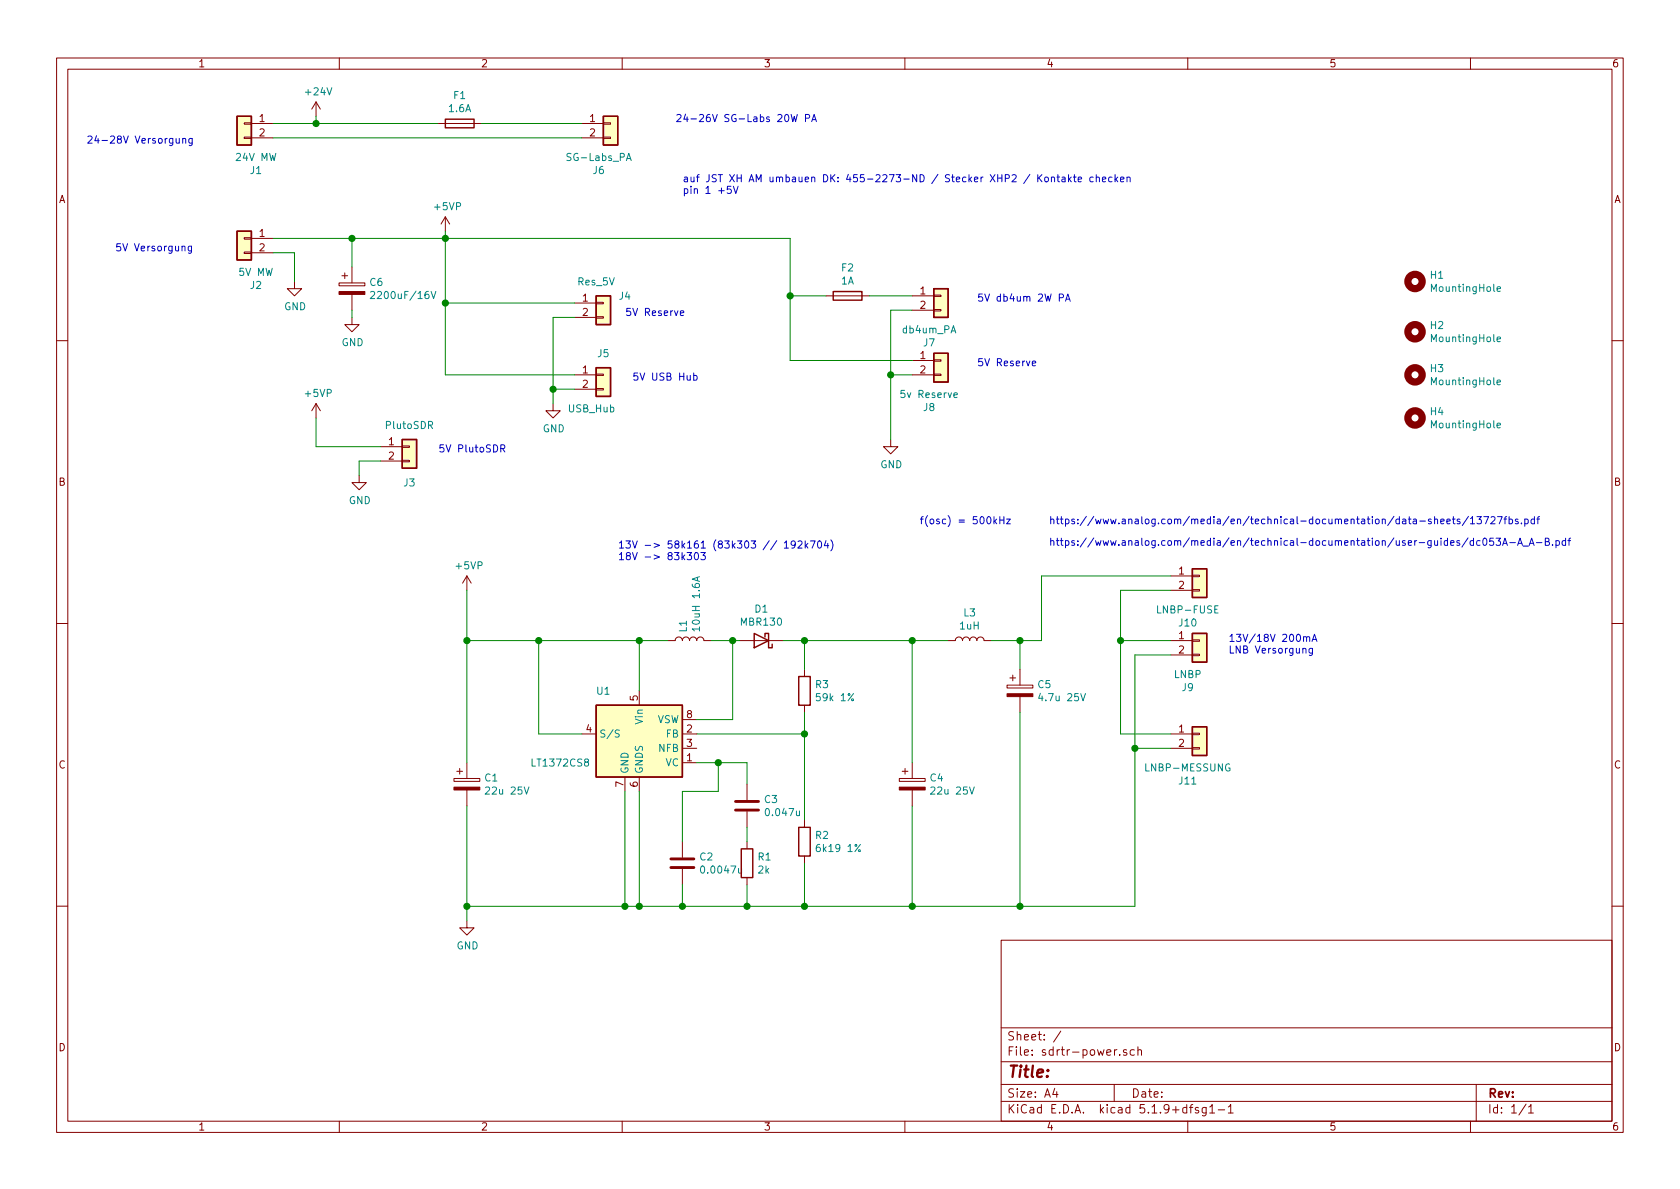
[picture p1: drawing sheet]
EESchema Schematic File Version 4
EELAYER 30 0
EELAYER END
$Descr A4 11693 8268
encoding utf-8
Sheet 1 1
Title ""
Date ""
Rev ""
Comp ""
Comment1 ""
Comment2 ""
Comment3 ""
Comment4 ""
$EndDescr
$Comp
L Device:R R2
U 1 1
P 5600 5850
F 0 "R2" H 5670 5896 50  0000 L CNN
F 1 "6k19 1%" H 5670 5805 50  0000 L CNN
F 2 "Resistor_SMD:R_0805_2012Metric" V 5530 5850 50  0001 C CNN
F 3 "~" H 5600 5850 50  0001 C CNN
F 4 "541-6.19KCCT-ND" H 5600 5850 50  0001 C CNN "DigiKey"
	1    5600 5850
	1    0    0    -1  
$EndComp
$Comp
L Device:R R3
U 1 1
P 5600 4800
F 0 "R3" H 5670 4846 50  0000 L CNN
F 1 "59k 1%" H 5670 4755 50  0000 L CNN
F 2 "Resistor_SMD:R_0805_2012Metric" V 5530 4800 50  0001 C CNN
F 3 "~" H 5600 4800 50  0001 C CNN
F 4 "541-59.0KCCT-ND" H 5600 4800 50  0001 C CNN "DigiKey"
	1    5600 4800
	1    0    0    -1  
$EndComp
$Comp
L Device:CP C1
U 1 1
P 3250 5450
F 0 "C1" H 3368 5496 50  0000 L CNN
F 1 "22u 25V" H 3368 5405 50  0000 L CNN
F 2 "Capacitor_Tantalum_SMD:CP_EIA-7343-30_AVX-N_Pad2.25x2.55mm_HandSolder" H 3288 5300 50  0001 C CNN
F 3 "~" H 3250 5450 50  0001 C CNN
F 4 "478-4106-1-ND" H 3250 5450 50  0001 C CNN "DigiKey"
	1    3250 5450
	1    0    0    -1  
$EndComp
$Comp
L Device:CP C5
U 1 1
P 7100 4800
F 0 "C5" H 7218 4846 50  0000 L CNN
F 1 "4.7u 25V" H 7218 4755 50  0000 L CNN
F 2 "Capacitor_Tantalum_SMD:CP_EIA-3528-15_AVX-H_Pad1.50x2.35mm_HandSolder" H 7138 4650 50  0001 C CNN
F 3 "~" H 7100 4800 50  0001 C CNN
F 4 "478-11105-1-ND" H 7100 4800 50  0001 C CNN "DigiKey"
	1    7100 4800
	1    0    0    -1  
$EndComp
$Comp
L Device:L L3
U 1 1
P 6750 4450
F 0 "L3" V 6940 4450 50  0000 C CNN
F 1 "1uH" V 6849 4450 50  0000 C CNN
F 2 "Inductor_SMD:L_1008_2520Metric" H 6750 4450 50  0001 C CNN
F 3 "~" H 6750 4450 50  0001 C CNN
F 4 "308-2608-1-ND" V 6750 4450 50  0001 C CNN "DigiKey"
	1    6750 4450
	0    -1   -1   0   
$EndComp
$Comp
L Device:L L1
U 1 1
P 4800 4450
F 0 "L1" H 4853 4496 50  0000 L CNN
F 1 "10uH 1.6A" H 4853 4405 50  0000 L CNN
F 2 "Inductor_SMD:L_7.3x7.3_H3.5" H 4800 4450 50  0001 C CNN
F 3 "~" H 4800 4450 50  0001 C CNN
F 4 "308-2127-1-ND" H 4800 4450 50  0001 C CNN "DigiKey"
	1    4800 4450
	0    -1   -1   0   
$EndComp
$Comp
L Device:CP C4
U 1 1
P 6350 5450
F 0 "C4" H 6468 5496 50  0000 L CNN
F 1 "22u 25V" H 6468 5405 50  0000 L CNN
F 2 "Capacitor_Tantalum_SMD:CP_EIA-7343-30_AVX-N_Pad2.25x2.55mm_HandSolder" H 6388 5300 50  0001 C CNN
F 3 "~" H 6350 5450 50  0001 C CNN
F 4 "478-4106-1-ND" H 6350 5450 50  0001 C CNN "DigiKey"
	1    6350 5450
	1    0    0    -1  
$EndComp
Text Notes 8550 4550 0    50   ~ 0
13V/18V 200mA\nLNB Versorgung
$Comp
L Device:D_Schottky D1
U 1 1
P 5300 4450
F 0 "D1" H 5300 4233 50  0000 C CNN
F 1 "MBR130" H 5300 4324 50  0000 C CNN
F 2 "Diode_SMD:D_SOD-123" H 5300 4450 50  0001 C CNN
F 3 "~" H 5300 4450 50  0001 C CNN
F 4 "MBR130T1GOSCT-ND" H 5300 4450 50  0001 C CNN "DigiKey"
	1    5300 4450
	-1   0    0    1   
$EndComp
Wire Wire Line
	3250 5600 3250 6300
Text Notes 800  1750 0    50   ~ 0
5V Versorgung
Wire Wire Line
	6350 5300 6350 4450
Wire Wire Line
	6350 4450 6600 4450
Wire Wire Line
	7100 4650 7100 4450
Wire Wire Line
	7100 4450 6900 4450
Wire Wire Line
	6350 5600 6350 6300
Wire Wire Line
	7100 4950 7100 6300
Wire Wire Line
	7100 6300 6350 6300
Connection ~ 6350 6300
$Comp
L Connector_Generic:Conn_01x02 J2
U 1 1
P 1700 1650
F 0 "J2" H 1618 1325 50  0000 C CNN
F 1 "5V MW" H 1618 1416 50  0000 C CNN
F 2 "Connector_Wire:SolderWire-1sqmm_1x02_P5.4mm_D1.4mm_OD2.7mm" H 1700 1650 50  0001 C CNN
F 3 "~" H 1700 1650 50  0001 C CNN
	1    1700 1650
	-1   0    0    -1  
$EndComp
$Comp
L Connector_Generic:Conn_01x02 J5
U 1 1
P 4200 2600
F 0 "J5" H 4200 2750 50  0000 C CNN
F 1 "USB_Hub" H 4118 2366 50  0000 C CNN
F 2 "Connector_JST:JST_XH_B2B-XH-AM_1x02_P2.50mm_Vertical" H 4200 2600 50  0001 C CNN
F 3 "~" H 4200 2600 50  0001 C CNN
F 4 "" H 4200 2600 50  0001 C CNN "Digikey"
F 5 "455-2273-ND" H 4200 2600 50  0001 C CNN "DigiKey"
	1    4200 2600
	1    0    0    -1  
$EndComp
$Comp
L Connector_Generic:Conn_01x02 J9
U 1 1
P 8350 4450
F 0 "J9" H 8268 4125 50  0000 C CNN
F 1 "LNBP" H 8268 4216 50  0000 C CNN
F 2 "Connector_Molex:Molex_PicoBlade_53047-0210_1x02_P1.25mm_Vertical" H 8350 4450 50  0001 C CNN
F 3 "~" H 8350 4450 50  0001 C CNN
F 4 "WM1731-ND" H 8350 4450 50  0001 C CNN "DigiKey"
	1    8350 4450
	1    0    0    -1  
$EndComp
$Comp
L Connector_Generic:Conn_01x02 J3
U 1 1
P 2850 3100
F 0 "J3" H 2850 2850 50  0000 C CNN
F 1 "PlutoSDR" H 2850 3250 50  0000 C CNN
F 2 "Connector_JST:JST_XH_B2B-XH-AM_1x02_P2.50mm_Vertical" H 2850 3100 50  0001 C CNN
F 3 "~" H 2850 3100 50  0001 C CNN
F 4 "" H 2850 3100 50  0001 C CNN "Digikey"
F 5 "455-2273-ND" H 2850 3100 50  0001 C CNN "DigiKey"
	1    2850 3100
	1    0    0    -1  
$EndComp
$Comp
L Connector_Generic:Conn_01x02 J4
U 1 1
P 4200 2100
F 0 "J4" H 4350 2150 50  0000 C CNN
F 1 "Res_5V" H 4150 2250 50  0000 C CNN
F 2 "Connector_JST:JST_XH_B2B-XH-AM_1x02_P2.50mm_Vertical" H 4200 2100 50  0001 C CNN
F 3 "~" H 4200 2100 50  0001 C CNN
F 4 "" H 4200 2100 50  0001 C CNN "Digikey"
F 5 "455-2273-ND" H 4200 2100 50  0001 C CNN "DigiKey"
	1    4200 2100
	1    0    0    -1  
$EndComp
Text Notes 3050 3150 0    50   ~ 0
5V PlutoSDR
Text Notes 4350 2200 0    50   ~ 0
5V Reserve
Text Notes 4400 2650 0    50   ~ 0
5V USB Hub
$Comp
L Connector_Generic:Conn_01x02 J7
U 1 1
P 6550 2050
F 0 "J7" H 6468 1725 50  0000 C CNN
F 1 "db4um_PA" H 6468 1816 50  0000 C CNN
F 2 "Connector_JST:JST_XH_B2B-XH-AM_1x02_P2.50mm_Vertical" H 6550 2050 50  0001 C CNN
F 3 "~" H 6550 2050 50  0001 C CNN
F 4 "" H 6550 2050 50  0001 C CNN "Digikey"
F 5 "455-2273-ND" H 6550 2050 50  0001 C CNN "DigiKey"
	1    6550 2050
	1    0    0    -1  
$EndComp
Text Notes 6800 2100 0    50   ~ 0
5V db4um 2W PA
$Comp
L Connector_Generic:Conn_01x02 J8
U 1 1
P 6550 2500
F 0 "J8" H 6468 2175 50  0000 C CNN
F 1 "5v Reserve" H 6468 2266 50  0000 C CNN
F 2 "Connector_JST:JST_XH_B2B-XH-AM_1x02_P2.50mm_Vertical" H 6550 2500 50  0001 C CNN
F 3 "~" H 6550 2500 50  0001 C CNN
F 4 "" H 6550 2500 50  0001 C CNN "Digikey"
F 5 "455-2273-ND" H 6550 2500 50  0001 C CNN "DigiKey"
	1    6550 2500
	1    0    0    -1  
$EndComp
Text Notes 6800 2550 0    50   ~ 0
5V Reserve
$Comp
L Connector_Generic:Conn_01x02 J1
U 1 1
P 1700 850
F 0 "J1" H 1618 525 50  0000 C CNN
F 1 "24V MW" H 1618 616 50  0000 C CNN
F 2 "Connector_Wire:SolderWire-1sqmm_1x02_P5.4mm_D1.4mm_OD2.7mm" H 1700 850 50  0001 C CNN
F 3 "~" H 1700 850 50  0001 C CNN
	1    1700 850 
	-1   0    0    -1  
$EndComp
$Comp
L Connector_Generic:Conn_01x02 J6
U 1 1
P 4250 850
F 0 "J6" H 4168 525 50  0000 C CNN
F 1 "SG-Labs_PA" H 4168 616 50  0000 C CNN
F 2 "Connector_JST:JST_XH_B2B-XH-AM_1x02_P2.50mm_Vertical" H 4250 850 50  0001 C CNN
F 3 "~" H 4250 850 50  0001 C CNN
F 4 "" H 4250 850 50  0001 C CNN "Digikey"
F 5 "455-1704-ND" H 4250 850 50  0001 C CNN "DigiKey"
	1    4250 850 
	1    0    0    -1  
$EndComp
$Comp
L Device:Fuse F1
U 1 1
P 3200 850
F 0 "F1" V 3003 850 50  0000 C CNN
F 1 "1.6A" V 3094 850 50  0000 C CNN
F 2 "Fuse:Fuse_2920_7451Metric_Pad2.10x5.45mm_HandSolder" V 3130 850 50  0001 C CNN
F 3 "~" H 3200 850 50  0001 C CNN
F 4 "F5965CT-ND" H 3200 850 50  0001 C CNN "DigiKey"
	1    3200 850 
	0    1    1    0   
$EndComp
$Comp
L Device:Fuse F2
U 1 1
P 5900 2050
F 0 "F2" V 5703 2050 50  0000 C CNN
F 1 "1A" V 5794 2050 50  0000 C CNN
F 2 "Fuse:Fuse_1210_3225Metric_Pad1.42x2.65mm_HandSolder" V 5830 2050 50  0001 C CNN
F 3 "~" H 5900 2050 50  0001 C CNN
F 4 "F5964CT-ND" H 5900 2050 50  0001 C CNN "DigiKey"
	1    5900 2050
	0    1    1    0   
$EndComp
Text Notes 4700 850  0    50   ~ 0
24-26V SG-Labs 20W PA
Wire Wire Line
	8150 4550 7900 4550
Wire Wire Line
	7900 4550 7900 5200
Wire Wire Line
	7900 6300 7100 6300
Connection ~ 7100 6300
Wire Wire Line
	1900 850  2200 850 
Wire Wire Line
	3350 850  4050 850 
Wire Wire Line
	3250 5300 3250 4450
Wire Wire Line
	6050 2050 6350 2050
Wire Wire Line
	5500 1650 5500 2050
Wire Wire Line
	5500 2050 5750 2050
Wire Wire Line
	1900 1650 2450 1650
Wire Wire Line
	5500 2050 5500 2500
Connection ~ 5500 2050
Wire Wire Line
	3100 2600 3100 2100
Connection ~ 3100 1650
Wire Wire Line
	3100 1650 5500 1650
Connection ~ 3100 2100
$Comp
L power:GND #PWR0101
U 1 1
P 6200 3050
F 0 "#PWR0101" H 6200 2800 50  0001 C CNN
F 1 "GND" H 6205 2877 50  0000 C CNN
F 2 "" H 6200 3050 50  0001 C CNN
F 3 "" H 6200 3050 50  0001 C CNN
	1    6200 3050
	1    0    0    -1  
$EndComp
Wire Wire Line
	6200 3050 6200 2600
Wire Wire Line
	6200 2150 6350 2150
Wire Wire Line
	6350 2600 6200 2600
Connection ~ 6200 2600
Wire Wire Line
	6200 2600 6200 2150
$Comp
L power:GND #PWR0102
U 1 1
P 3850 2800
F 0 "#PWR0102" H 3850 2550 50  0001 C CNN
F 1 "GND" H 3855 2627 50  0000 C CNN
F 2 "" H 3850 2800 50  0001 C CNN
F 3 "" H 3850 2800 50  0001 C CNN
	1    3850 2800
	1    0    0    -1  
$EndComp
Wire Wire Line
	3850 2800 3850 2700
Wire Wire Line
	4000 2700 3850 2700
Connection ~ 3850 2700
Wire Wire Line
	3850 2700 3850 2200
$Comp
L power:GND #PWR0103
U 1 1
P 3250 6400
F 0 "#PWR0103" H 3250 6150 50  0001 C CNN
F 1 "GND" H 3255 6227 50  0000 C CNN
F 2 "" H 3250 6400 50  0001 C CNN
F 3 "" H 3250 6400 50  0001 C CNN
	1    3250 6400
	1    0    0    -1  
$EndComp
Wire Wire Line
	3250 6400 3250 6300
Connection ~ 3250 6300
$Comp
L power:+5VP #PWR0104
U 1 1
P 3250 4100
F 0 "#PWR0104" H 3250 3950 50  0001 C CNN
F 1 "+5VP" H 3265 4273 50  0000 C CNN
F 2 "" H 3250 4100 50  0001 C CNN
F 3 "" H 3250 4100 50  0001 C CNN
	1    3250 4100
	1    0    0    -1  
$EndComp
$Comp
L power:+5VP #PWR0105
U 1 1
P 3100 1600
F 0 "#PWR0105" H 3100 1450 50  0001 C CNN
F 1 "+5VP" H 3115 1773 50  0000 C CNN
F 2 "" H 3100 1600 50  0001 C CNN
F 3 "" H 3100 1600 50  0001 C CNN
	1    3100 1600
	1    0    0    -1  
$EndComp
Wire Wire Line
	3100 1650 3100 1600
$Comp
L power:GND #PWR0106
U 1 1
P 2050 1950
F 0 "#PWR0106" H 2050 1700 50  0001 C CNN
F 1 "GND" H 2055 1777 50  0000 C CNN
F 2 "" H 2050 1950 50  0001 C CNN
F 3 "" H 2050 1950 50  0001 C CNN
	1    2050 1950
	1    0    0    -1  
$EndComp
Wire Wire Line
	1900 1750 2050 1750
Wire Wire Line
	2050 1750 2050 1950
Text Notes 600  1000 0    50   ~ 0
24-28V Versorgung
$Comp
L power:+24V #PWR0108
U 1 1
P 2200 800
F 0 "#PWR0108" H 2200 650 50  0001 C CNN
F 1 "+24V" H 2215 973 50  0000 C CNN
F 2 "" H 2200 800 50  0001 C CNN
F 3 "" H 2200 800 50  0001 C CNN
	1    2200 800 
	1    0    0    -1  
$EndComp
Wire Wire Line
	2200 800  2200 850 
Connection ~ 2200 850 
Wire Wire Line
	2200 850  3050 850 
$Comp
L Mechanical:MountingHole H3
U 1 1
P 9850 2600
F 0 "H3" H 9950 2646 50  0000 L CNN
F 1 "MountingHole" H 9950 2555 50  0000 L CNN
F 2 "MountingHole:MountingHole_3.2mm_M3_Pad" H 9850 2600 50  0001 C CNN
F 3 "~" H 9850 2600 50  0001 C CNN
	1    9850 2600
	1    0    0    -1  
$EndComp
$Comp
L Mechanical:MountingHole H4
U 1 1
P 9850 2900
F 0 "H4" H 9950 2946 50  0000 L CNN
F 1 "MountingHole" H 9950 2855 50  0000 L CNN
F 2 "MountingHole:MountingHole_3.2mm_M3_Pad" H 9850 2900 50  0001 C CNN
F 3 "~" H 9850 2900 50  0001 C CNN
	1    9850 2900
	1    0    0    -1  
$EndComp
$Comp
L Mechanical:MountingHole H2
U 1 1
P 9850 2300
F 0 "H2" H 9950 2346 50  0000 L CNN
F 1 "MountingHole" H 9950 2255 50  0000 L CNN
F 2 "MountingHole:MountingHole_3.2mm_M3_Pad" H 9850 2300 50  0001 C CNN
F 3 "~" H 9850 2300 50  0001 C CNN
	1    9850 2300
	1    0    0    -1  
$EndComp
$Comp
L Mechanical:MountingHole H1
U 1 1
P 9850 1950
F 0 "H1" H 9950 1996 50  0000 L CNN
F 1 "MountingHole" H 9950 1905 50  0000 L CNN
F 2 "MountingHole:MountingHole_3.2mm_M3_Pad" H 9850 1950 50  0001 C CNN
F 3 "~" H 9850 1950 50  0001 C CNN
	1    9850 1950
	1    0    0    -1  
$EndComp
Wire Wire Line
	3100 1650 3100 2100
$Comp
L power:GND #PWR03
U 1 1
P 2500 3300
F 0 "#PWR03" H 2500 3050 50  0001 C CNN
F 1 "GND" H 2505 3127 50  0000 C CNN
F 2 "" H 2500 3300 50  0001 C CNN
F 3 "" H 2500 3300 50  0001 C CNN
	1    2500 3300
	1    0    0    -1  
$EndComp
Wire Wire Line
	2500 3300 2500 3200
Wire Wire Line
	2500 3200 2650 3200
Text Notes 6400 3650 0    50   ~ 0
f(osc) = 500kHz
$Comp
L Regulator_Switching:LT1372CS8 U1
U 1 1
P 4450 5200
F 0 "U1" H 4200 5600 50  0000 C CNN
F 1 "LT1372CS8" H 3900 5100 50  0000 C CNN
F 2 "Package_SO:SOIC-8_3.9x4.9mm_P1.27mm" H 4500 4950 50  0001 L CNN
F 3 "https://www.analog.com/media/en/technical-documentation/data-sheets/13727fbs.pdf" H 4550 5200 50  0001 C CNN
F 4 "LT1372CS8#TRPBFCT-ND" H 4450 5200 50  0001 C CNN "DigiKey"
	1    4450 5200
	1    0    0    -1  
$EndComp
Wire Wire Line
	3250 6300 4350 6300
Wire Wire Line
	5600 6000 5600 6300
Connection ~ 5600 6300
Wire Wire Line
	4450 4450 4450 4800
Connection ~ 3250 4450
Wire Wire Line
	4450 4450 4650 4450
Connection ~ 4450 4450
Text Notes 7300 3650 0    50   ~ 0
https://www.analog.com/media/en/technical-documentation/data-sheets/13727fbs.pdf
Wire Wire Line
	4950 4450 5100 4450
Wire Wire Line
	4850 5000 5100 5000
Wire Wire Line
	5100 5000 5100 4450
Connection ~ 5100 4450
Wire Wire Line
	5100 4450 5150 4450
Wire Wire Line
	3250 4100 3250 4450
Wire Wire Line
	5600 6300 6350 6300
Text Notes 4300 3900 0    50   ~ 0
13V -> 58k161 (83k303 // 192k704)\n18V -> 83k303 
Wire Wire Line
	4850 5100 5600 5100
Wire Wire Line
	5600 4950 5600 5100
Connection ~ 5600 5100
Wire Wire Line
	5600 5100 5600 5700
Connection ~ 6350 4450
Wire Wire Line
	5600 4650 5600 4450
Wire Wire Line
	5450 4450 5600 4450
Connection ~ 5600 4450
Wire Wire Line
	5600 4450 6350 4450
Wire Wire Line
	4050 5100 3750 5100
Wire Wire Line
	3750 5100 3750 4450
Connection ~ 3750 4450
Wire Wire Line
	3750 4450 4450 4450
Wire Wire Line
	4450 5500 4450 6300
Connection ~ 4450 6300
Wire Wire Line
	4450 6300 4750 6300
Wire Wire Line
	4350 5500 4350 6300
Connection ~ 4350 6300
Wire Wire Line
	4350 6300 4450 6300
$Comp
L Device:R R1
U 1 1
P 5200 6000
F 0 "R1" H 5270 6046 50  0000 L CNN
F 1 "2k" H 5270 5955 50  0000 L CNN
F 2 "Resistor_SMD:R_0805_2012Metric" V 5130 6000 50  0001 C CNN
F 3 "~" H 5200 6000 50  0001 C CNN
F 4 " 541-4134-1-ND" H 5200 6000 50  0001 C CNN "DigiKey"
	1    5200 6000
	1    0    0    -1  
$EndComp
$Comp
L Device:C C2
U 1 1
P 4750 6000
F 0 "C2" H 4865 6046 50  0000 L CNN
F 1 "0.0047u" H 4865 5955 50  0000 L CNN
F 2 "Capacitor_SMD:C_1206_3216Metric" H 4788 5850 50  0001 C CNN
F 3 "~" H 4750 6000 50  0001 C CNN
F 4 "478-10870-1-ND" H 4750 6000 50  0001 C CNN "DigiKey"
	1    4750 6000
	1    0    0    -1  
$EndComp
$Comp
L Device:C C3
U 1 1
P 5200 5600
F 0 "C3" H 5315 5646 50  0000 L CNN
F 1 "0.047u" H 5315 5555 50  0000 L CNN
F 2 "Capacitor_SMD:C_1206_3216Metric" H 5238 5450 50  0001 C CNN
F 3 "~" H 5200 5600 50  0001 C CNN
F 4 "478-3793-1-ND" H 5200 5600 50  0001 C CNN "DigiKey"
	1    5200 5600
	1    0    0    -1  
$EndComp
Wire Wire Line
	5200 5450 5200 5300
Wire Wire Line
	5200 5300 5000 5300
Wire Wire Line
	4750 6150 4750 6300
Connection ~ 4750 6300
Wire Wire Line
	4750 6300 5200 6300
Wire Wire Line
	5200 6150 5200 6300
Connection ~ 5200 6300
Wire Wire Line
	5200 6300 5600 6300
Text Notes 7300 3800 0    50   ~ 0
https://www.analog.com/media/en/technical-documentation/user-guides/dc053A-A_A-B.pdf
Wire Wire Line
	5200 5750 5200 5850
Wire Wire Line
	4750 5500 5000 5500
Wire Wire Line
	5000 5500 5000 5300
Wire Wire Line
	4750 5500 4750 5850
Connection ~ 5000 5300
Wire Wire Line
	5000 5300 4850 5300
Text Notes 4750 1350 0    50   ~ 0
auf JST XH AM umbauen DK: 455-2273-ND / Stecker XHP2 / Kontakte checken\npin 1 +5V\n
Wire Wire Line
	3850 2200 4000 2200
Wire Wire Line
	1900 950  4050 950 
Wire Wire Line
	3250 4450 3750 4450
$Comp
L Connector_Generic:Conn_01x02 J11
U 1 1
P 8350 5100
F 0 "J11" H 8268 4775 50  0000 C CNN
F 1 "LNBP-MESSUNG" H 8268 4866 50  0000 C CNN
F 2 "Connector_Molex:Molex_PicoBlade_53047-0210_1x02_P1.25mm_Vertical" H 8350 5100 50  0001 C CNN
F 3 "~" H 8350 5100 50  0001 C CNN
F 4 "WM1731-ND" H 8350 5100 50  0001 C CNN "DigiKey"
	1    8350 5100
	1    0    0    -1  
$EndComp
Wire Wire Line
	8150 5100 7800 5100
Wire Wire Line
	7800 5100 7800 4450
Wire Wire Line
	7800 4450 8150 4450
Wire Wire Line
	8150 5200 7900 5200
Connection ~ 7900 5200
Wire Wire Line
	7900 5200 7900 6300
Wire Wire Line
	5500 2500 6350 2500
Wire Wire Line
	3100 2100 4000 2100
Wire Wire Line
	3100 2600 4000 2600
$Comp
L power:+5VP #PWR0107
U 1 1
P 2200 2900
F 0 "#PWR0107" H 2200 2750 50  0001 C CNN
F 1 "+5VP" H 2215 3073 50  0000 C CNN
F 2 "" H 2200 2900 50  0001 C CNN
F 3 "" H 2200 2900 50  0001 C CNN
	1    2200 2900
	1    0    0    -1  
$EndComp
Wire Wire Line
	2200 3100 2650 3100
Wire Wire Line
	2200 2900 2200 3100
$Comp
L Connector_Generic:Conn_01x02 J10
U 1 1
P 8350 4000
F 0 "J10" H 8268 3675 50  0000 C CNN
F 1 "LNBP-FUSE" H 8268 3766 50  0000 C CNN
F 2 "Connector_Molex:Molex_PicoBlade_53047-0210_1x02_P1.25mm_Vertical" H 8350 4000 50  0001 C CNN
F 3 "~" H 8350 4000 50  0001 C CNN
F 4 "WM1731-ND" H 8350 4000 50  0001 C CNN "DigiKey"
	1    8350 4000
	1    0    0    -1  
$EndComp
Wire Wire Line
	7100 4450 7250 4450
Wire Wire Line
	7250 4450 7250 4000
Wire Wire Line
	7250 4000 8150 4000
Connection ~ 7100 4450
Wire Wire Line
	8150 4100 7800 4100
Wire Wire Line
	7800 4100 7800 4450
Connection ~ 7800 4450
$Comp
L Device:CP C6
U 1 1
P 2450 2000
F 0 "C6" H 2568 2046 50  0000 L CNN
F 1 "2200uF/16V" H 2568 1955 50  0000 L CNN
F 2 "Capacitor_THT:CP_Radial_D12.5mm_P5.00mm" H 2488 1850 50  0001 C CNN
F 3 "UPA1C222MHD1TO" H 2450 2000 50  0001 C CNN
F 4 "493-4884-1-ND" H 2450 2000 50  0001 C CNN "Digikey"
	1    2450 2000
	1    0    0    -1  
$EndComp
$Comp
L power:GND #PWR0109
U 1 1
P 2450 2200
F 0 "#PWR0109" H 2450 1950 50  0001 C CNN
F 1 "GND" H 2455 2027 50  0000 C CNN
F 2 "" H 2450 2200 50  0001 C CNN
F 3 "" H 2450 2200 50  0001 C CNN
	1    2450 2200
	1    0    0    -1  
$EndComp
Wire Wire Line
	2450 2200 2450 2150
Wire Wire Line
	2450 1850 2450 1650
Connection ~ 2450 1650
Wire Wire Line
	2450 1650 3100 1650
$EndSCHEMATC
